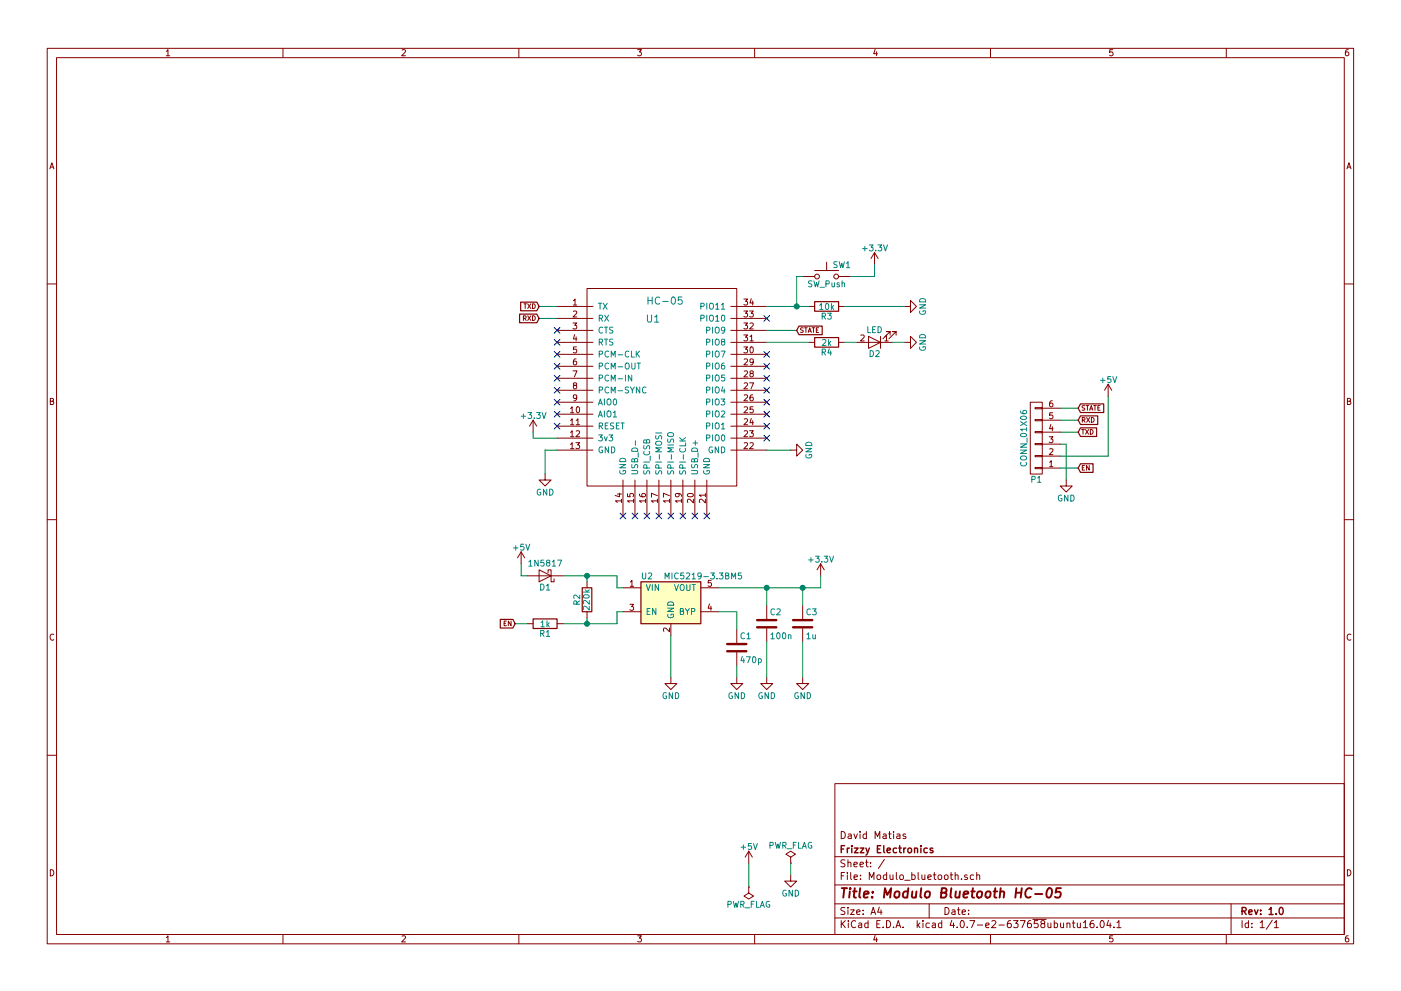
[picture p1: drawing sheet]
EESchema Schematic File Version 2
LIBS:Modulo_bluetooth-rescue
LIBS:power
LIBS:device
LIBS:transistors
LIBS:conn
LIBS:linear
LIBS:regul
LIBS:74xx
LIBS:cmos4000
LIBS:adc-dac
LIBS:memory
LIBS:xilinx
LIBS:microcontrollers
LIBS:dsp
LIBS:microchip
LIBS:analog_switches
LIBS:motorola
LIBS:texas
LIBS:intel
LIBS:audio
LIBS:interface
LIBS:digital-audio
LIBS:philips
LIBS:display
LIBS:cypress
LIBS:siliconi
LIBS:opto
LIBS:atmel
LIBS:contrib
LIBS:valves
LIBS:74xgxx
LIBS:5050_ws2811
LIBS:a4988-module
LIBS:ac-dc
LIBS:acs712
LIBS:actel
LIBS:adxl345
LIBS:allegro
LIBS:Altera
LIBS:AMS1117
LIBS:analog_devices
LIBS:ant
LIBS:at24c64
LIBS:battery_management
LIBS:bbd
LIBS:bc56-12EWA
LIBS:bosch
LIBS:brooktre
LIBS:cmos_ieee
LIBS:cp2103
LIBS:CP2102
LIBS:dc-dc
LIBS:dht11
LIBS:diode
LIBS:elec-unifil
LIBS:ESD_Protection
LIBS:esp8266-module
LIBS:fe
LIBS:ftdi
LIBS:Gajda_opto
LIBS:gennum
LIBS:graphic
LIBS:GS6300
LIBS:gy-a4988_module
LIBS:hc11
LIBS:hc541
LIBS:hc-05
LIBS:HC164
LIBS:hlk-rm04
LIBS:ir
LIBS:irf7907
LIBS:isp_6p
LIBS:l298n
LIBS:L9110
LIBS:LargeKickstarter
LIBS:Lattice
LIBS:LM2575
LIBS:logo
LIBS:logo-azura-wrench
LIBS:M25P05
LIBS:max
LIBS:max1538
LIBS:maxim
LIBS:mcp1640
LIBS:mcp1640b
LIBS:MCP3208
LIBS:mechanical
LIBS:microchip_dspic33dsc
LIBS:microchip_pic10mcu
LIBS:microchip_pic12mcu
LIBS:microchip_pic16mcu
LIBS:microchip_pic18mcu
LIBS:microchip_pic32mcu
LIBS:miniusb
LIBS:motor_drivers
LIBS:motors
LIBS:mp2109dq
LIBS:MP2307DN
LIBS:msp430
LIBS:na10-psu
LIBS:nordicsemi
LIBS:nrf24l01
LIBS:nxp_armmcu
LIBS:OF5032
LIBS:onsemi
LIBS:Oscillators
LIBS:pl2303
LIBS:pogopin
LIBS:powerint
LIBS:powerjack
LIBS:Power_Management
LIBS:pspice
LIBS:pt4115
LIBS:references
LIBS:relays
LIBS:rfcom
LIBS:RJ45-ENCODER
LIBS:rtl8196
LIBS:sensors
LIBS:silabs
LIBS:smd oscillator
LIBS:songle_relay
LIBS:spiflash_16m
LIBS:st1s10
LIBS:stc12c5a60s2
LIBS:stepper_drivers
LIBS:stm8
LIBS:stm32
LIBS:STM32F100RBT6B
LIBS:stpdn
LIBS:supertex
LIBS:switches
LIBS:tcs3200d
LIBS:tda5144
LIBS:test
LIBS:texas-msp
LIBS:tp4056
LIBS:transf
LIBS:ts812c
LIBS:ttl_ieee
LIBS:usb_a
LIBS:usb-a-pcb
LIBS:usb_ax2
LIBS:video
LIBS:wiznet
LIBS:Worldsemi
LIBS:xc3s100etq144
LIBS:xc3s500evq100
LIBS:xc6slx9-tqg144
LIBS:XC9572-TQ100
LIBS:Xicor
LIBS:xilinx_spartan3_virtex4_and_5
LIBS:zetex
LIBS:Zilog
LIBS:рэс-49
LIBS:тпг-1
LIBS:Modulo_bluetooth-cache
EELAYER 25 0
EELAYER END
$Descr A4 11693 8268
encoding utf-8
Sheet 1 1
Title "Modulo Bluetooth HC-05"
Date ""
Rev "1.0"
Comp "Frizzy Electronics"
Comment1 "David Matias"
Comment2 ""
Comment3 ""
Comment4 ""
$EndDescr
$Comp
L HC-05 U1
U 1 1
P 5550 3100
F 0 "U1" H 5450 3550 60  0000 C CNN
F 1 "HC-05" H 5550 3700 60  0000 C CNN
F 2 "lib_fp:HC-06" H 5550 3100 60  0001 C CNN
F 3 "" H 5550 3100 60  0001 C CNN
	1    5550 3100
	1    0    0    -1  
$EndComp
$Comp
L SW_Push SW1
U 1 1
P 6900 2300
F 0 "SW1" H 6950 2400 50  0000 L CNN
F 1 "SW_Push" H 6900 2240 50  0000 C CNN
F 2 "lib_fp:SW_SPST_B3U-1000P-B" H 6900 2500 50  0001 C CNN
F 3 "" H 6900 2500 50  0001 C CNN
	1    6900 2300
	1    0    0    -1  
$EndComp
$Comp
L MIC5219-3.3BM5-RESCUE-Modulo_bluetooth U2
U 1 1
P 5600 5000
F 0 "U2" H 5350 5200 50  0000 L CNN
F 1 "MIC5219-3.3BM5" H 6200 5200 50  0000 R CNN
F 2 "lib_fp:SOT-23-5" H 6250 4750 50  0001 C CIN
F 3 "" H 5600 5000 50  0000 C CNN
	1    5600 5000
	1    0    0    -1  
$EndComp
$Comp
L 1N5817 D1
U 1 1
P 4550 4800
F 0 "D1" H 4550 4900 50  0000 C CNN
F 1 "1N5817" H 4550 4700 50  0000 C CNN
F 2 "lib_fp:do214ac" H 4550 4625 50  0001 C CNN
F 3 "" H 4550 4800 50  0001 C CNN
	1    4550 4800
	-1   0    0    1   
$EndComp
$Comp
L GND #PWR01
U 1 1
P 6150 5650
F 0 "#PWR01" H 6150 5400 50  0001 C CNN
F 1 "GND" H 6150 5500 50  0000 C CNN
F 2 "" H 6150 5650 50  0001 C CNN
F 3 "" H 6150 5650 50  0001 C CNN
	1    6150 5650
	1    0    0    -1  
$EndComp
$Comp
L +5V #PWR02
U 1 1
P 4350 4700
F 0 "#PWR02" H 4350 4550 50  0001 C CNN
F 1 "+5V" H 4350 4840 50  0000 C CNN
F 2 "" H 4350 4700 50  0001 C CNN
F 3 "" H 4350 4700 50  0001 C CNN
	1    4350 4700
	1    0    0    -1  
$EndComp
$Comp
L +3.3V #PWR03
U 1 1
P 6850 4800
F 0 "#PWR03" H 6850 4650 50  0001 C CNN
F 1 "+3.3V" H 6850 4940 50  0000 C CNN
F 2 "" H 6850 4800 50  0001 C CNN
F 3 "" H 6850 4800 50  0001 C CNN
	1    6850 4800
	1    0    0    -1  
$EndComp
$Comp
L R R3
U 1 1
P 6900 2550
F 0 "R3" V 6980 2550 50  0000 C CNN
F 1 "10k" V 6900 2550 50  0000 C CNN
F 2 "lib_fp:R_0805_HandSoldering" V 6830 2550 50  0001 C CNN
F 3 "" H 6900 2550 50  0001 C CNN
	1    6900 2550
	0    1    1    0   
$EndComp
$Comp
L GND #PWR04
U 1 1
P 7550 2550
F 0 "#PWR04" H 7550 2300 50  0001 C CNN
F 1 "GND" H 7550 2400 50  0000 C CNN
F 2 "" H 7550 2550 50  0001 C CNN
F 3 "" H 7550 2550 50  0001 C CNN
	1    7550 2550
	0    -1   -1   0   
$EndComp
$Comp
L +3.3V #PWR05
U 1 1
P 7300 2200
F 0 "#PWR05" H 7300 2050 50  0001 C CNN
F 1 "+3.3V" H 7300 2340 50  0000 C CNN
F 2 "" H 7300 2200 50  0001 C CNN
F 3 "" H 7300 2200 50  0001 C CNN
	1    7300 2200
	1    0    0    -1  
$EndComp
Wire Wire Line
	6400 2550 6750 2550
Wire Wire Line
	6700 2300 6650 2300
Wire Wire Line
	6650 2300 6650 2550
Connection ~ 6650 2550
Wire Wire Line
	7050 2550 7550 2550
Wire Wire Line
	7100 2300 7300 2300
Wire Wire Line
	7300 2300 7300 2200
NoConn ~ 6400 2650
NoConn ~ 6400 2950
NoConn ~ 6400 3050
NoConn ~ 6400 3150
NoConn ~ 6400 3250
NoConn ~ 6400 3350
NoConn ~ 6400 3450
NoConn ~ 6400 3550
NoConn ~ 6400 3650
NoConn ~ 5300 4300
NoConn ~ 5400 4300
NoConn ~ 5500 4300
NoConn ~ 5600 4300
NoConn ~ 5700 4300
NoConn ~ 5800 4300
NoConn ~ 5200 4300
NoConn ~ 5900 4300
NoConn ~ 4650 3550
NoConn ~ 4650 3450
NoConn ~ 4650 3350
NoConn ~ 4650 3250
NoConn ~ 4650 3150
NoConn ~ 4650 2750
NoConn ~ 4650 2850
NoConn ~ 4650 2950
NoConn ~ 4650 3050
$Comp
L R R4
U 1 1
P 6900 2850
F 0 "R4" V 6980 2850 50  0000 C CNN
F 1 "2k" V 6900 2850 50  0000 C CNN
F 2 "lib_fp:R_0805_HandSoldering" V 6830 2850 50  0001 C CNN
F 3 "" H 6900 2850 50  0001 C CNN
	1    6900 2850
	0    1    1    0   
$EndComp
$Comp
L LED D2
U 1 1
P 7300 2850
F 0 "D2" H 7300 2950 50  0000 C CNN
F 1 "LED" H 7300 2750 50  0000 C CNN
F 2 "lib_fp:LED_0805" H 7300 2850 50  0001 C CNN
F 3 "" H 7300 2850 50  0001 C CNN
	1    7300 2850
	-1   0    0    1   
$EndComp
Wire Wire Line
	7050 2850 7150 2850
$Comp
L GND #PWR06
U 1 1
P 7550 2850
F 0 "#PWR06" H 7550 2600 50  0001 C CNN
F 1 "GND" H 7550 2700 50  0000 C CNN
F 2 "" H 7550 2850 50  0001 C CNN
F 3 "" H 7550 2850 50  0001 C CNN
	1    7550 2850
	0    -1   -1   0   
$EndComp
Wire Wire Line
	7450 2850 7550 2850
Wire Wire Line
	6400 2850 6750 2850
Wire Wire Line
	6400 2750 6650 2750
Text GLabel 6650 2750 2    39   Input ~ 0
STATE
$Comp
L GND #PWR07
U 1 1
P 4550 3950
F 0 "#PWR07" H 4550 3700 50  0001 C CNN
F 1 "GND" H 4550 3800 50  0000 C CNN
F 2 "" H 4550 3950 50  0001 C CNN
F 3 "" H 4550 3950 50  0001 C CNN
	1    4550 3950
	1    0    0    -1  
$EndComp
Wire Wire Line
	4550 3950 4550 3750
Wire Wire Line
	4550 3750 4650 3750
$Comp
L +3.3V #PWR08
U 1 1
P 4450 3600
F 0 "#PWR08" H 4450 3450 50  0001 C CNN
F 1 "+3.3V" H 4450 3740 50  0000 C CNN
F 2 "" H 4450 3600 50  0001 C CNN
F 3 "" H 4450 3600 50  0001 C CNN
	1    4450 3600
	1    0    0    -1  
$EndComp
Wire Wire Line
	4450 3600 4450 3650
Wire Wire Line
	4450 3650 4650 3650
$Comp
L GND #PWR09
U 1 1
P 6600 3750
F 0 "#PWR09" H 6600 3500 50  0001 C CNN
F 1 "GND" H 6600 3600 50  0000 C CNN
F 2 "" H 6600 3750 50  0001 C CNN
F 3 "" H 6600 3750 50  0001 C CNN
	1    6600 3750
	0    -1   -1   0   
$EndComp
Wire Wire Line
	6400 3750 6600 3750
Wire Wire Line
	4650 2550 4500 2550
Wire Wire Line
	4650 2650 4500 2650
$Comp
L CONN_01X06 P1
U 1 1
P 8650 3650
F 0 "P1" H 8650 4000 50  0000 C CNN
F 1 "CONN_01X06" V 8750 3650 50  0000 C CNN
F 2 "lib_fp:Pin_Header_Angled_1x06" H 8650 3650 50  0001 C CNN
F 3 "" H 8650 3650 50  0001 C CNN
	1    8650 3650
	-1   0    0    1   
$EndComp
$Comp
L C C2
U 1 1
P 6400 5200
F 0 "C2" H 6425 5300 50  0000 L CNN
F 1 "100n" H 6425 5100 50  0000 L CNN
F 2 "lib_fp:C_0805_HandSoldering" H 6438 5050 50  0001 C CNN
F 3 "" H 6400 5200 50  0001 C CNN
	1    6400 5200
	1    0    0    -1  
$EndComp
$Comp
L C C1
U 1 1
P 6150 5400
F 0 "C1" H 6175 5500 50  0000 L CNN
F 1 "470p" H 6175 5300 50  0000 L CNN
F 2 "lib_fp:C_0805_HandSoldering" H 6188 5250 50  0001 C CNN
F 3 "" H 6150 5400 50  0001 C CNN
	1    6150 5400
	1    0    0    -1  
$EndComp
Wire Wire Line
	6000 5100 6150 5100
Wire Wire Line
	6150 5100 6150 5250
Wire Wire Line
	6150 5550 6150 5650
$Comp
L GND #PWR010
U 1 1
P 5600 5650
F 0 "#PWR010" H 5600 5400 50  0001 C CNN
F 1 "GND" H 5600 5500 50  0000 C CNN
F 2 "" H 5600 5650 50  0001 C CNN
F 3 "" H 5600 5650 50  0001 C CNN
	1    5600 5650
	1    0    0    -1  
$EndComp
Wire Wire Line
	5600 5650 5600 5300
$Comp
L GND #PWR011
U 1 1
P 6400 5650
F 0 "#PWR011" H 6400 5400 50  0001 C CNN
F 1 "GND" H 6400 5500 50  0000 C CNN
F 2 "" H 6400 5650 50  0001 C CNN
F 3 "" H 6400 5650 50  0001 C CNN
	1    6400 5650
	1    0    0    -1  
$EndComp
Wire Wire Line
	6400 5350 6400 5650
$Comp
L C C3
U 1 1
P 6700 5200
F 0 "C3" H 6725 5300 50  0000 L CNN
F 1 "1u" H 6725 5100 50  0000 L CNN
F 2 "lib_fp:C_0805_HandSoldering" H 6738 5050 50  0001 C CNN
F 3 "" H 6700 5200 50  0001 C CNN
	1    6700 5200
	1    0    0    -1  
$EndComp
Wire Wire Line
	6000 4900 6850 4900
Wire Wire Line
	6400 4900 6400 5050
Wire Wire Line
	6850 4900 6850 4800
Connection ~ 6400 4900
Wire Wire Line
	6700 5050 6700 4900
Connection ~ 6700 4900
$Comp
L GND #PWR012
U 1 1
P 6700 5650
F 0 "#PWR012" H 6700 5400 50  0001 C CNN
F 1 "GND" H 6700 5500 50  0000 C CNN
F 2 "" H 6700 5650 50  0001 C CNN
F 3 "" H 6700 5650 50  0001 C CNN
	1    6700 5650
	1    0    0    -1  
$EndComp
Wire Wire Line
	6700 5650 6700 5350
Wire Wire Line
	4350 4700 4350 4800
Wire Wire Line
	4350 4800 4400 4800
$Comp
L R R1
U 1 1
P 4550 5200
F 0 "R1" V 4630 5200 50  0000 C CNN
F 1 "1k" V 4550 5200 50  0000 C CNN
F 2 "lib_fp:R_0805_HandSoldering" V 4480 5200 50  0001 C CNN
F 3 "" H 4550 5200 50  0001 C CNN
	1    4550 5200
	0    1    1    0   
$EndComp
$Comp
L R R2
U 1 1
P 4900 5000
F 0 "R2" V 4980 5000 50  0000 C CNN
F 1 "220k" V 4900 5000 50  0000 C CNN
F 2 "lib_fp:R_0805_HandSoldering" V 4830 5000 50  0001 C CNN
F 3 "" H 4900 5000 50  0001 C CNN
	1    4900 5000
	-1   0    0    1   
$EndComp
Wire Wire Line
	4700 5200 5150 5200
Wire Wire Line
	5150 5200 5150 5100
Wire Wire Line
	5150 5100 5200 5100
Connection ~ 4900 5200
Wire Wire Line
	4400 5200 4300 5200
Text GLabel 4300 5200 0    39   Input ~ 0
EN
Text GLabel 4500 2550 0    39   Input ~ 0
TXD
Text GLabel 4500 2650 0    39   Input ~ 0
RXD
Wire Wire Line
	8850 3900 9000 3900
Text GLabel 9000 3900 2    39   Input ~ 0
EN
$Comp
L +5V #PWR013
U 1 1
P 9250 3300
F 0 "#PWR013" H 9250 3150 50  0001 C CNN
F 1 "+5V" H 9250 3440 50  0000 C CNN
F 2 "" H 9250 3300 50  0001 C CNN
F 3 "" H 9250 3300 50  0001 C CNN
	1    9250 3300
	1    0    0    -1  
$EndComp
Wire Wire Line
	8850 3800 9250 3800
Wire Wire Line
	9250 3800 9250 3300
Wire Wire Line
	8850 3700 8900 3700
Wire Wire Line
	8900 3700 8900 4000
$Comp
L GND #PWR014
U 1 1
P 8900 4000
F 0 "#PWR014" H 8900 3750 50  0001 C CNN
F 1 "GND" H 8900 3850 50  0000 C CNN
F 2 "" H 8900 4000 50  0001 C CNN
F 3 "" H 8900 4000 50  0001 C CNN
	1    8900 4000
	1    0    0    -1  
$EndComp
Wire Wire Line
	8850 3600 9000 3600
Wire Wire Line
	8850 3500 9000 3500
Wire Wire Line
	8850 3400 9000 3400
Text GLabel 9000 3600 2    39   Input ~ 0
TXD
Text GLabel 9000 3500 2    39   Input ~ 0
RXD
Text GLabel 9000 3400 2    39   Input ~ 0
STATE
$Comp
L PWR_FLAG #FLG015
U 1 1
P 6600 7200
F 0 "#FLG015" H 6600 7275 50  0001 C CNN
F 1 "PWR_FLAG" H 6600 7350 50  0000 C CNN
F 2 "" H 6600 7200 50  0001 C CNN
F 3 "" H 6600 7200 50  0001 C CNN
	1    6600 7200
	1    0    0    -1  
$EndComp
$Comp
L GND #PWR016
U 1 1
P 6600 7300
F 0 "#PWR016" H 6600 7050 50  0001 C CNN
F 1 "GND" H 6600 7150 50  0000 C CNN
F 2 "" H 6600 7300 50  0001 C CNN
F 3 "" H 6600 7300 50  0001 C CNN
	1    6600 7300
	1    0    0    -1  
$EndComp
Wire Wire Line
	6600 7200 6600 7300
$Comp
L +5V #PWR017
U 1 1
P 6250 7200
F 0 "#PWR017" H 6250 7050 50  0001 C CNN
F 1 "+5V" H 6250 7340 50  0000 C CNN
F 2 "" H 6250 7200 50  0001 C CNN
F 3 "" H 6250 7200 50  0001 C CNN
	1    6250 7200
	1    0    0    -1  
$EndComp
$Comp
L PWR_FLAG #FLG018
U 1 1
P 6250 7400
F 0 "#FLG018" H 6250 7475 50  0001 C CNN
F 1 "PWR_FLAG" H 6250 7550 50  0000 C CNN
F 2 "" H 6250 7400 50  0001 C CNN
F 3 "" H 6250 7400 50  0001 C CNN
	1    6250 7400
	-1   0    0    1   
$EndComp
Wire Wire Line
	6250 7200 6250 7400
Connection ~ 4900 4800
Wire Wire Line
	5200 4900 5150 4900
Wire Wire Line
	5150 4900 5150 4800
Wire Wire Line
	5150 4800 4700 4800
Wire Wire Line
	4900 4850 4900 4800
Wire Wire Line
	4900 5150 4900 5200
$EndSCHEMATC
